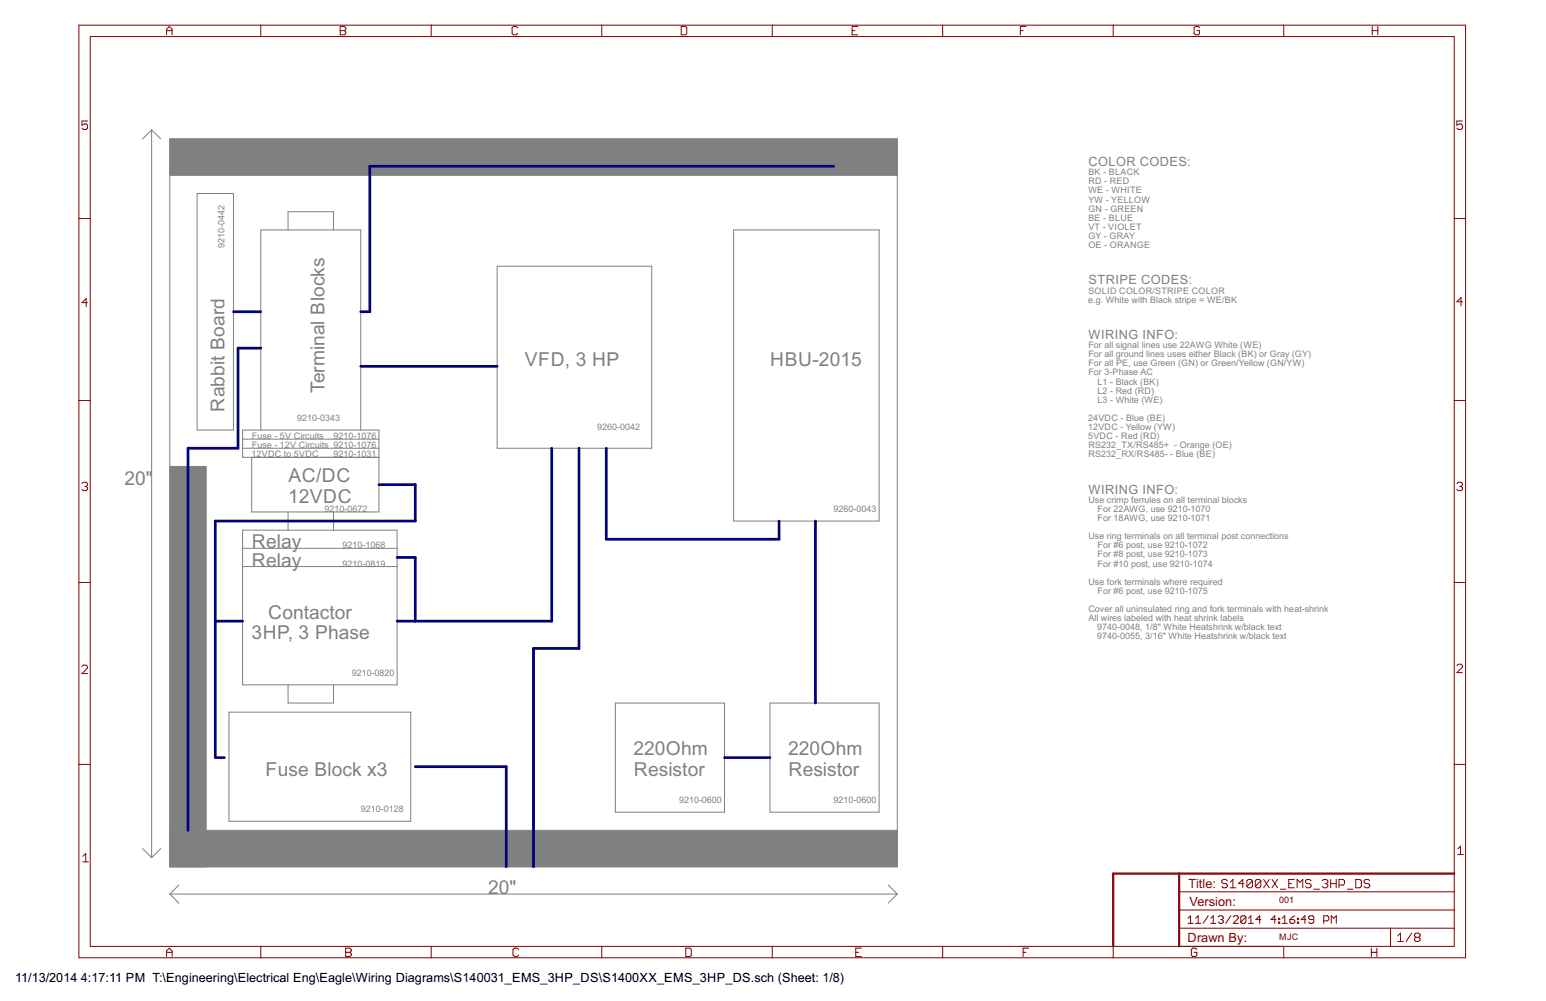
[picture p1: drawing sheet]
<svg xmlns="http://www.w3.org/2000/svg" width="432mm" height="279mm" viewBox="0 0 432 279" stroke-linecap="round" stroke-linejoin="round" font-family="sans-serif">
<g fill="none" stroke="#808080" stroke-width=".28">
<path d="M42.4 36.2v203.2M42.4 36.2l-2.6 2.6M42.4 36.2l2.5 2.6M47.4 38.8h203.2v203.1h-203.2zM55.1 54h10.1v66h-10.1zM80.5 64.2v-5.1h12.7v5.1M138.9 74.3h43.1v50.8h-43.1zM204.9 64.2h40.6v81.2h-40.6zM67.8 125.1h38M67.8 122.6h38M70.3 127.7v15.2h35.5v-22.9h-38v7.7h38M72.8 120v-55.8h28v55.8"/>
<path d="M67.8 148h43.1v43.2h-43.1zM67.8 153.1h43.1M67.8 158.1h43.1M80.5 142.9v5.1M93.2 142.9v5.1M63.9 198.8h50.8v30.4h-50.8zM80.5 191.2v5h12.7v-5M171.9 196.2h30.5v30.5h-30.5zM215.1 196.2h30.4v30.5h-30.4zM39.8 236.9l2.6 2.5M44.9 236.9l-2.5 2.5M47.4 249.6l2.6 2.5"/>
<path d="M47.4 249.6h203.2M50 247l-2.6 2.6M248.1 247l2.5 2.6M250.6 249.6l-2.5 2.5"/>
</g>
<g fill="#808080" stroke="#808080" stroke-width=".28">
<path d="M47.4 231.8h203.2v10.1h-203.2z"/>
<path d="M47.4 130.2h10.2v111.8h-10.2z"/>
<path d="M47.4 38.8h203.2v10.1h-203.2z"/>
</g>
<g fill="none" stroke="#800000" stroke-width=".28">
<path d="M22 7h387.3v260.3h-387.3zM25.2 10.2h381v254h-381zM46.5 9.7v-1.5l.8-.8 .8 .8v1.5M46.5 8.6h1.6M72.8 7v3.2M95 7.4h1.2l.4 .4v.4l-.4 .4 .4 .3v.4l-.4 .4h-1.2zM95 8.6h1.2M120.4 7v3.2M144.6 7.8l-.4-.4h-.8l-.4 .4v1.5l.4 .4h.8l.4-.4M168.1 7v3.2M190.3 7.4h1.1l.4 .4v1.5l-.4 .4h-1.1zM215.7 7v3.2"/>
<path d="M238 8.6h.8M239.6 7.4h-1.6v2.3h1.6M263.3 7v3.2M285 8.6h.8M286.6 7.4h-1.6v2.3M310.9 7v3.2M335 7.8l-.3-.4h-.8l-.4 .4v1.5l.4 .4h.8l.3-.4v-.7h-.7M358.5 7v3.2M383.3 7.4v2.3M383.3 8.6h1.5M384.8 7.4v2.3M24.4 33.8h-1.5v1.2l1.2-.4 .3 .4v.8l-.3 .3h-.8l-.4-.3"/>
<path d="M408.5 33.8h-1.6v1.2l1.2-.4 .4 .4v.8l-.4 .3h-.8l-.4-.3M22 61h3.2M406.2 61h3.1M24.4 84.5h-1.5l1.2-1.2v2.4M408.5 84.2h-1.6l1.2-1.1v2.3M22 111.8h3.2M406.2 111.8h3.1M22.9 135l.4-.4h.8l.3 .4v.4l-.3 .4M23.7 135.8h.4M24.1 135.8l.3 .4v.4l-.3 .3h-.8l-.4-.3M406.9 135l.4-.4h.8l.4 .4v.4l-.4 .4M407.7 135.8h.4"/>
<path d="M408.1 135.8l.4 .4v.4l-.4 .3h-.8l-.4-.3M22 162.6h3.2M406.2 162.6h3.1M22.9 186.1l.4-.4h.8l.3 .4v.3l-1.5 1.6h1.5M406.9 185.8l.4-.4h.8l.4 .4v.4l-1.6 1.5h1.6M22 213.4h3.2M406.2 213.4h3.1M23.2 239l.7-.8v2.4M407.1 237l.8-.8v2.3M407.1 238.5h1.6M23.2 240.6h1.5M329.3 259.1h76.9"/>
<path d="M329.3 254h76.9M329.3 248.9h76.9M331.8 256.3l.7-.7v2.1M331.8 257.7h1.4M333.9 257.7h1.4M333.9 256.3l.7-.7v2.1M337.5 255.6l-1.5 2.1M338.2 257.7h1.4M338.2 256.3l.7-.7v2.1M340.3 256l.3-.4h.7l.4 .4v.3l-.4 .4M341 256.7h.3M341.3 256.7l.4 .3v.4l-.4 .3h-.7l-.3-.3"/>
<path d="M342.8 245.9l-.4-.4h-.8l-.4 .4v.4l.4 .3h.8l.4 .4v.4l-.4 .4h-.8l-.4-.4M343.6 247.8h1.5M343.6 246.3l.8-.8v2.3M343.8 255.6l-1.5 2.1M344.5 256l.3-.4h.7l.4 .4v.3l-1.4 1.4h1.4M347.5 246.6h-1.6l1.2-1.1v2.3M348 256v1.4l-.4 .3h-.7l-.3-.3M348 256l-.4-.4h-.7l-.3 .4v1.4M348 256l-1.4 1.4M348.7 257.7h1.4M348.7 256.3l.7-.7v2.1M349.8 245.9l-.4-.4h-.7l-.4 .4v1.5"/>
<path d="M349.8 245.9v1.5l-.4 .4h-.7l-.4-.4M349.8 245.9l-1.5 1.5M352.1 245.9l-.3-.4h-.8l-.4 .4v1.5M352.1 245.9v1.5l-.3 .4h-.8l-.4-.4M352.1 245.9l-1.5 1.5M352.2 256.7h-1.4l1-1.1v2.1M352.9 245.5l1.6 2.3M354.5 245.5l-1.6 2.3M355.3 245.5l1.5 2.3M356.4 256.7h-1.4l1-1.1v2.1M356.8 245.5l-1.5 2.3M357.1 257.4h.3v.3h-.3z"/>
<path d="M357.1 256.3h.3v.4h-.3zM357.6 248.2h1.6M358.1 257.7h1.5M358.1 256.3l.7-.7v2.1M360 246.6h.7M360.3 256.7h1l.4 .3v.4l-.4 .3h-.7l-.3-.3zM361.5 245.5h-1.5v2.3h1.5M361.7 255.6l-1.4 1.1M362.3 247.8v-2.3l.8 .8 .8-.8v2.3M362.4 257.4h.3v.3h-.3zM362.4 256.3h.3v.4h-.3zM364.8 256.7h-1.4l1.1-1.1v2.1"/>
<path d="M366.2 245.9l-.4-.4h-.8l-.4 .4v.4l.4 .3h.8l.4 .4v.4l-.4 .4h-.8l-.4-.4M366.9 256.7h-1l-.4-.4v-.3l.4-.4h.7l.3 .4v1.4l-.3 .3h-.7l-.4-.3M367 248.2h1.5M369.3 245.9l.4-.4h.8l.4 .4v.4l-.4 .3M369.7 257h1.1l.3-.3v-.7l-.3-.4h-1.1v2.1M370.1 246.6h.4M370.5 246.6l.4 .4v.4l-.4 .4h-.8l-.4-.4M371.6 246.6h1.6M371.6 245.5v2.3M371.8 257.7v-2.1l.7 .7 .7-.7v2.1M373.2 245.5v2.3M374 247h1.2l.3-.4v-.7l-.3-.4h-1.2v2.3"/>
<path d="M376.3 248.2h1.6M378.7 245.5h1.1l.4 .4v1.5l-.4 .4h-1.1zM382.6 245.9l-.4-.4h-.8l-.4 .4v.4l.4 .3h.8l.4 .4v.4l-.4 .4h-.8l-.4-.4M388.4 259.1v5.1M46.5 267v-1.6l.8-.8 .8 .8v1.6M46.5 265.8h1.6M72.8 264.2v3.1M96.5 265.8h1.2M96.5 264.6h1.2l.4 .4v.4l-.4 .4 .4 .4v.4l-.4 .4h-1.2zM120.4 264.2v3.1M144.8 265l-.4-.4h-.7l-.4 .4v1.6l.4 .4h.7l.4-.4M168.1 264.2v3.1"/>
<path d="M191.5 264.6h1.2l.4 .4v1.6l-.4 .4h-1.2zM215.7 264.2v3.1M239 265.8h.8M240.6 264.6h-1.6v2.4h1.6M263.3 264.2v3.1M285.7 265.8h.8M287.3 264.6h-1.6v2.4M310.9 264.2v3.1M334.3 265l-.4-.4h-.8l-.4 .4v1.6l.4 .4h.8l.4-.4v-.8h-.8M358.5 264.2v3.1M383 265.8h1.6M383 264.6v2.4"/>
<path d="M384.6 264.6v2.4M390.4 261.2l.8-.7v2.3M390.4 262.8h1.5M394.3 260.5l-1.6 2.3M395.5 261.6l-.4 .4v.4l.4 .4h.7l.4-.4v-.4l-.4-.4M395.5 261.6l-.4-.4v-.4l.4-.3h.7l.4 .3v.4l-.4 .4M395.5 261.6h.7"/>
</g>
<path d="M329.3 243.8v20.4M406.2 243.8h-95.3v20.4" fill="none" stroke="#800000" stroke-width=".61"/>
<g fill="none" stroke="#000080" stroke-width=".76">
<path d="M232.8 46.4h-129.5v40.6h-2.5M65.2 87h7.6M72.8 97.2h-6.3v27.9h-14v106.7M100.8 102.3h38.1M105.8 135.3h10.2v10.1h-55.9v66.1h2.6M154.1 125.1v48.3h-43.2M161.7 125.1v55.9h-12.7v60.9M169.3 125.1v25.4h48.3v-5.1M110.9 155.6h5.1v17.8M227.8 145.4v50.8M60.1 173.4h7.7M116 214h25.4v27.9"/>
<path d="M202.4 211.5h12.7"/>
</g>
<g font-size="6" fill="#808080">
<text x="146.6" y="102.3">VFD, 3 HP</text>
<text x="215.1" y="102.3">HBU-2015</text>
<text x="90.6" y="109.8" transform="rotate(-90 90.6 109.8)">Terminal Blocks</text>
<text x="62.7" y="114.9" transform="rotate(-90 62.7 114.9)">Rabbit Board</text>
<text x="34.7" y="135.3">20&quot;</text>
<text x="80.5" y="134.6">AC/DC</text>
<text x="80.4" y="140.4">12VDC</text>
<text x="70.4" y="153.1">Relay</text>
<text x="70.4" y="158.1">Relay</text>
<text x="74.9" y="172.7">Contactor</text>
<text x="70.3" y="178.4">3HP, 3 Phase</text>
<text x="177" y="210.8">220Ohm</text>
<text x="220.1" y="210.8">220Ohm</text>
<text x="74.2" y="216.5">Fuse Block x3</text>
<text x="177" y="216.5">Resistor</text>
<text x="220.2" y="216.5">Resistor</text>
<text x="136.3" y="249.6">20&quot;</text>
</g>
<g font-size="4" fill="#808080">
<text x="304" y="46.4">COLOR CODES:</text>
<text x="304" y="79.4">STRIPE CODES:</text>
<text x="304" y="94.6">WIRING INFO:</text>
<text x="304" y="137.8">WIRING INFO:</text>
</g>
<g font-size="4" fill="#800000">
<text x="331.9" y="247.8">Title:</text>
<text x="332.2" y="252.9">Version:</text>
<text x="331.7" y="263">Drawn By:</text>
</g>
<g font-size="4">
<text x="4.2" y="274.2">11/13/2014</text>
<text x="22.6" y="274.2">4:17:11 PM T:\Engineering\Electrical Eng\Eagle\Wiring Diagrams\S140031_EMS_3HP_DS\S1400XX_EMS_3HP_DS.sch (Sheet: 1/8)</text>
</g>
<g font-size="2.8" fill="#808080">
<text x="304" y="48.9">BK - BLACK</text>
<text x="304" y="51.5">RD - RED</text>
<text x="304" y="54">WE - WHITE</text>
<text x="304" y="56.5">YW - YELLOW</text>
<text x="304" y="59.1">GN - GREEN</text>
<text x="304" y="61.6">BE - BLUE</text>
<text x="304" y="64.2">VT - VIOLET</text>
<text x="62.7" y="69.2" transform="rotate(-90 62.7 69.2)">9210-0442</text>
<text x="304" y="66.7">GY - GRAY</text>
<text x="304" y="69.2">OE - ORANGE</text>
<text x="304" y="81.9">SOLID COLOR/STRIPE COLOR</text>
<text x="303.9" y="84.5">e.g. White with Black stripe = WE/BK</text>
<text x="304" y="97.2">For all signal lines use 22AWG White (WE)</text>
<text x="304" y="99.7">For all ground lines uses either Black (BK) or Gray (GY)</text>
<text x="304" y="102.3">For all PE, use Green (GN) or Green/Yellow (GN/YW)</text>
<text x="304" y="104.8">For 3-Phase AC</text>
<text x="306.5" y="107.3">L1 - Black (BK)</text>
<text x="306.5" y="109.9">L2 - Red (RD)</text>
<text x="306.5" y="112.4">L3 - White (WE)</text>
<text x="83" y="117.5">9210-0343</text>
<text x="303.9" y="117.5">24VDC - Blue (BE)</text>
<text x="70.3" y="125.1">Fuse - 12V Circuits 9210-1076</text>
<text x="70.3" y="122.6">Fuse - 5V Circuits</text>
<text x="93.1" y="122.6">9210-1076</text>
<text x="166.8" y="120">9260-0042</text>
<text x="303.9" y="120">12VDC - Yellow (YW)</text>
<text x="303.9" y="122.6">5VDC - Red (RD)</text>
<text x="304" y="125.1">RS232_TX/RS485+ - Orange (OE)</text>
<text x="70.3" y="127.7">12VDC to 5VDC</text>
<text x="93.1" y="127.7">9210-1031</text>
<text x="304" y="127.7">RS232_RX/RS485- - Blue (BE)</text>
<text x="90.6" y="142.9">9210-0672</text>
<text x="232.8" y="142.9">9260-0043</text>
<text x="304" y="140.4">Use crimp ferrules on all terminal blocks</text>
<text x="306.5" y="142.9">For 22AWG, use 9210-1070</text>
<text x="306.5" y="145.4">For 18AWG, use 9210-1071</text>
<text x="95.7" y="153.1">9210-1068</text>
<text x="304" y="150.5">Use ring terminals on all terminal post connections</text>
<text x="306.5" y="153.1">For #6 post, use 9210-1072</text>
<text x="306.5" y="155.6">For #8 post, use 9210-1073</text>
<text x="95.7" y="158.1">9210-0819</text>
<text x="306.5" y="158.1">For #10 post, use 9210-1074</text>
<text x="304" y="163.2">Use fork terminals where required</text>
<text x="306.5" y="165.8">For #6 post, use 9210-1075</text>
<text x="304" y="170.8">Cover all uninsulated ring and fork terminals with heat-shrink</text>
<text x="304" y="173.4">All wires labeled with heat shrink labels</text>
<text x="306.5" y="178.4">9740-0055, 3/16&quot; White Heatshrink w/black text</text>
<text x="306.5" y="175.9">9740-0048, 1/8&quot; White Heatshrink w/black text</text>
<text x="98.2" y="188.6">9210-0820</text>
<text x="100.8" y="226.7">9210-0128</text>
<text x="189.7" y="224.2">9210-0600</text>
<text x="232.8" y="224.2">9210-0600</text>
</g>
<g font-size="2.8" fill="#800000">
<text x="357.3" y="252.1">001</text>
<text x="357.3" y="262.3">MJC</text>
</g>
</svg>
